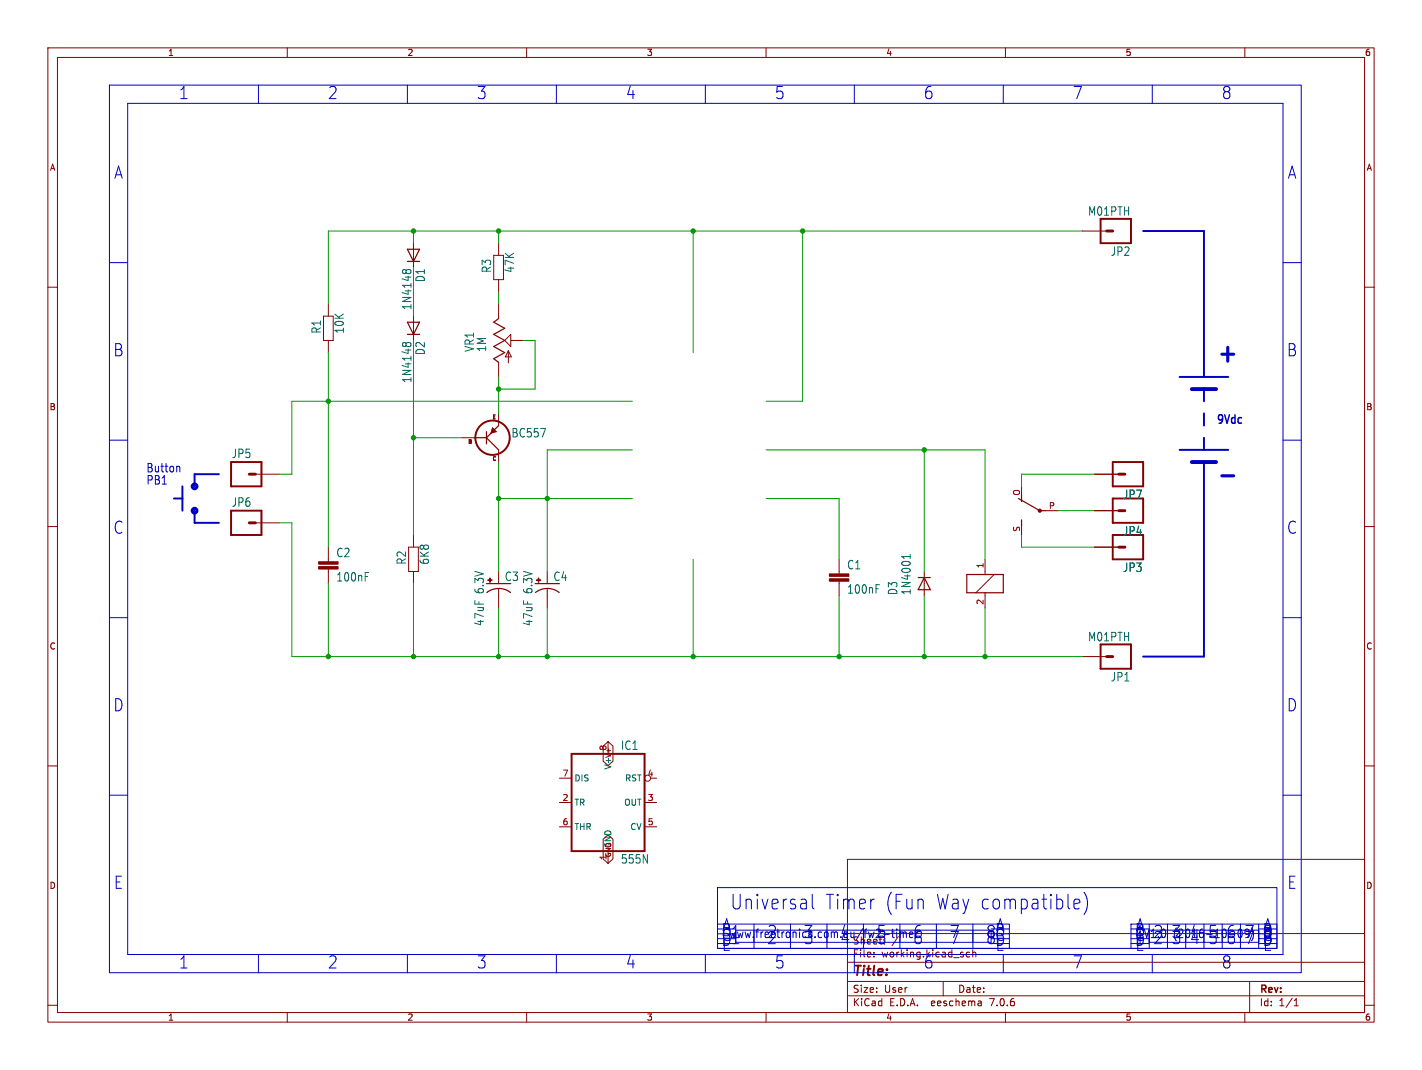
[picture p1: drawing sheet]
<?xml version="1.0" encoding="utf-8"?>
<!DOCTYPE eagle SYSTEM "eagle.dtd">
<eagle version="6.5.0">
<drawing>
<settings>
<setting alwaysvectorfont="yes"/>
<setting verticaltext="up"/>
</settings>
<grid distance="0.1" unitdist="inch" unit="inch" style="lines" multiple="1" display="no" altdistance="0.01" altunitdist="inch" altunit="inch"/>
<schematic xreflabel="%F%N/%S.%C%R" xrefpart="/%S.%C%R">
<libraries>
<library name="freetronics">
<symbols>
<symbol name="FREETRONICS_RESISTOR">
<wire x1="-2.54" y1="1.016" x2="2.54" y2="1.016" width="0.1524" layer="94"/>
<wire x1="-2.54" y1="-1.016" x2="-2.54" y2="1.016" width="0.1524" layer="94"/>
<wire x1="2.54" y1="-1.016" x2="2.54" y2="1.016" width="0.1524" layer="94"/>
<wire x1="-2.54" y1="-1.016" x2="2.54" y2="-1.016" width="0.1524" layer="94"/>
<text x="-3.81" y="1.4986" size="1.778" layer="95">&gt;NAME</text>
<text x="-3.81" y="-3.302" size="1.778" layer="96">&gt;VALUE</text>
<pin name="1" x="-5.08" y="0" visible="off" length="short" direction="pas" swaplevel="1"/>
<pin name="2" x="5.08" y="0" visible="off" length="short" direction="pas" swaplevel="1" rot="R180"/>
</symbol>
</symbols>
<devicesets>
<deviceset name="FREETRONICS_RESISTOR" prefix="R" uservalue="yes">
<gates>
<gate name="G$1" symbol="FREETRONICS_RESISTOR" x="0" y="0"/>
</gates>
<devices>
<device name="0402" package="FREETRONICS_C0402">
<connects>
<connect gate="G$1" pin="1" pad="1"/>
<connect gate="G$1" pin="2" pad="2"/>
</connects>
<technologies>
<technology name=""/>
</technologies>
</device>
<device name="0603" package="FREETRONICS_0603">
<connects>
<connect gate="G$1" pin="1" pad="1"/>
<connect gate="G$1" pin="2" pad="2"/>
</connects>
<technologies>
<technology name=""/>
</technologies>
</device>
<device name="0805" package="FREETRONICS_0805">
<connects>
<connect gate="G$1" pin="1" pad="1"/>
<connect gate="G$1" pin="2" pad="2"/>
</connects>
<technologies>
<technology name=""/>
</technologies>
</device>
<device name="0805-LARGE" package="FREETRONICS_0805-LARGE">
<connects>
<connect gate="G$1" pin="1" pad="1"/>
<connect gate="G$1" pin="2" pad="2"/>
</connects>
<technologies>
<technology name=""/>
</technologies>
</device>
<device name="1206" package="FREETRONICS_1206">
<connects>
<connect gate="G$1" pin="1" pad="1"/>
<connect gate="G$1" pin="2" pad="2"/>
</connects>
<technologies>
<technology name=""/>
</technologies>
</device>
<device name="2010" package="FREETRONICS_R2010">
<connects>
<connect gate="G$1" pin="1" pad="1"/>
<connect gate="G$1" pin="2" pad="2"/>
</connects>
<technologies>
<technology name=""/>
</technologies>
</device>
<device name="PTH1" package="FREETRONICS_AXIAL-0.3">
<connects>
<connect gate="G$1" pin="1" pad="P$1"/>
<connect gate="G$1" pin="2" pad="P$2"/>
</connects>
<technologies>
<technology name=""/>
</technologies>
</device>
<device name="PTH2" package="FREETRONICS_AXIAL-0.4">
<connects>
<connect gate="G$1" pin="1" pad="P$1"/>
<connect gate="G$1" pin="2" pad="P$2"/>
</connects>
<technologies>
<technology name=""/>
</technologies>
</device>
</devices>
</deviceset>
</devicesets>
</library>
<library name="freetronics-master-v1.1">
<symbols>
<symbol name="M01">
<wire x1="3.81" y1="-2.54" x2="-2.54" y2="-2.54" width="0.4064" layer="94"/>
<wire x1="1.27" y1="0" x2="2.54" y2="0" width="0.6096" layer="94"/>
<wire x1="-2.54" y1="2.54" x2="-2.54" y2="-2.54" width="0.4064" layer="94"/>
<wire x1="3.81" y1="-2.54" x2="3.81" y2="2.54" width="0.4064" layer="94"/>
<wire x1="-2.54" y1="2.54" x2="3.81" y2="2.54" width="0.4064" layer="94"/>
<text x="-2.54" y="-5.08" size="1.778" layer="96">&gt;VALUE</text>
<text x="-2.54" y="3.302" size="1.778" layer="95">&gt;NAME</text>
<pin name="1" x="7.62" y="0" visible="off" length="middle" direction="pas" swaplevel="1" rot="R180"/>
</symbol>
<symbol name="BJTPNP">
<text x="5.08" y="2.54" size="1.778" layer="95">&gt;NAME</text>
<text x="5.08" y="0" size="1.778" layer="96">&gt;VALUE</text>
<text x="1.27" y="3.8608" size="0.8128" layer="93">E</text>
<text x="1.27" y="-4.826" size="0.8128" layer="93">C</text>
<text x="-3.81" y="-1.27" size="0.8128" layer="93">B</text>
<pin name="B" x="-5.08" y="0" visible="off" length="short" direction="pas"/>
<pin name="C" x="2.54" y="-5.08" visible="off" length="short" direction="pas" rot="R90"/>
<pin name="E" x="2.54" y="5.08" visible="off" length="short" direction="pas" rot="R270"/>
<circle x="1.27" y="0" radius="3.5921" width="0.4064" layer="94"/>
<wire x1="0" y1="1.27" x2="0" y2="0" width="0.254" layer="94"/>
<wire x1="0" y1="0" x2="0" y2="-1.27" width="0.254" layer="94"/>
<wire x1="-2.54" y1="0" x2="0" y2="0" width="0.254" layer="94"/>
<wire x1="2.54" y1="2.54" x2="1.016" y2="1.016" width="0.254" layer="94"/>
<wire x1="1.016" y1="1.016" x2="0" y2="0" width="0.254" layer="94"/>
<wire x1="0" y1="0" x2="2.54" y2="-2.54" width="0.254" layer="94"/>
<text x="1.27" y="3.8608" size="0.8128" layer="94">E</text>
<text x="-3.81" y="-1.27" size="0.8128" layer="94">B</text>
<text x="1.27" y="-4.826" size="0.8128" layer="94">C</text>
<wire x1="1.016" y1="1.016" x2="1.27" y2="2.032" width="0.254" layer="94"/>
<wire x1="1.27" y1="2.032" x2="2.032" y2="1.27" width="0.254" layer="94"/>
<wire x1="2.032" y1="1.27" x2="1.016" y2="1.016" width="0.254" layer="94"/>
<wire x1="1.016" y1="1.016" x2="1.27" y2="1.778" width="0.254" layer="94"/>
<wire x1="1.27" y1="1.778" x2="1.778" y2="1.27" width="0.254" layer="94"/>
<wire x1="1.778" y1="1.27" x2="1.524" y2="1.27" width="0.254" layer="94"/>
<wire x1="1.524" y1="1.27" x2="1.27" y2="1.524" width="0.254" layer="94"/>
</symbol>
<symbol name="DIODE">
<wire x1="-1.27" y1="-1.27" x2="1.27" y2="0" width="0.254" layer="94"/>
<wire x1="1.27" y1="0" x2="-1.27" y2="1.27" width="0.254" layer="94"/>
<wire x1="1.27" y1="1.27" x2="1.27" y2="0" width="0.254" layer="94"/>
<wire x1="-1.27" y1="1.27" x2="-1.27" y2="-1.27" width="0.254" layer="94"/>
<wire x1="1.27" y1="0" x2="1.27" y2="-1.27" width="0.254" layer="94"/>
<text x="2.54" y="0.4826" size="1.778" layer="95">&gt;NAME</text>
<text x="2.54" y="-2.3114" size="1.778" layer="96">&gt;VALUE</text>
<pin name="A" x="-2.54" y="0" visible="off" length="short" direction="pas"/>
<pin name="C" x="2.54" y="0" visible="off" length="short" direction="pas" rot="R180"/>
</symbol>
</symbols>
<devicesets>
<deviceset name="M01" prefix="JP">
<gates>
<gate name="G$1" symbol="M01" x="0" y="0"/>
</gates>
<devices>
<device name="PTH_LONGPAD" package="1X01_LONGPAD">
<connects>
<connect gate="G$1" pin="1" pad="1"/>
</connects>
<technologies>
<technology name=""/>
</technologies>
</device>
<device name="SMD" package="LUXEON-PAD">
<connects>
<connect gate="G$1" pin="1" pad="P$1"/>
</connects>
<technologies>
<technology name=""/>
</technologies>
</device>
<device name="-SMTSO-256-ET" package="SMTSO-256-ET">
<connects>
<connect gate="G$1" pin="1" pad="P$1"/>
</connects>
<technologies>
<technology name=""/>
</technologies>
</device>
<device name="SMTRA-256-8-6" package="SMTRA-256-8-6">
<connects>
<connect gate="G$1" pin="1" pad="P$1"/>
</connects>
<technologies>
<technology name=""/>
</technologies>
</device>
<device name="SMDNS" package="1X01NS">
<connects>
<connect gate="G$1" pin="1" pad="1"/>
</connects>
<technologies>
<technology name=""/>
</technologies>
</device>
<device name="PTH" package="1X01">
<connects>
<connect gate="G$1" pin="1" pad="1"/>
</connects>
<technologies>
<technology name=""/>
</technologies>
</device>
</devices>
</deviceset>
<deviceset name="BC557">
<gates>
<gate name="G$1" symbol="BJTPNP" x="0" y="0"/>
</gates>
<devices>
<device name="" package="TO-92">
<connects>
<connect gate="G$1" pin="B" pad="2"/>
<connect gate="G$1" pin="C" pad="1"/>
<connect gate="G$1" pin="E" pad="3"/>
</connects>
<technologies>
<technology name=""/>
</technologies>
</device>
</devices>
</deviceset>
<deviceset name="DIODE" prefix="D" uservalue="yes">
<gates>
<gate name="G$1" symbol="DIODE" x="0" y="0"/>
</gates>
<devices>
<device name="SMA" package="SMA-DIODE">
<connects>
<connect gate="G$1" pin="A" pad="A"/>
<connect gate="G$1" pin="C" pad="C"/>
</connects>
<technologies>
<technology name=""/>
</technologies>
</device>
<device name="PTH" package="DIODE-1N4001">
<connects>
<connect gate="G$1" pin="A" pad="A"/>
<connect gate="G$1" pin="C" pad="C"/>
</connects>
<technologies>
<technology name=""/>
</technologies>
</device>
<device name="SOD" package="SOD-323">
<connects>
<connect gate="G$1" pin="A" pad="2"/>
<connect gate="G$1" pin="C" pad="1"/>
</connects>
<technologies>
<technology name=""/>
</technologies>
</device>
<device name="SOT23" package="SOT23-3">
<connects>
<connect gate="G$1" pin="A" pad="1"/>
<connect gate="G$1" pin="C" pad="3"/>
</connects>
<technologies>
<technology name=""/>
</technologies>
</device>
<device name="1N4148" package="DIODE-1N4148">
<connects>
<connect gate="G$1" pin="A" pad="A"/>
<connect gate="G$1" pin="C" pad="C"/>
</connects>
<technologies>
<technology name=""/>
</technologies>
</device>
<device name="SMB" package="SMB-DIODE">
<connects>
<connect gate="G$1" pin="A" pad="A"/>
<connect gate="G$1" pin="C" pad="C"/>
</connects>
<technologies>
<technology name=""/>
</technologies>
</device>
<device name="1N914" package="DIODE-1N914">
<connects>
<connect gate="G$1" pin="A" pad="A"/>
<connect gate="G$1" pin="C" pad="C"/>
</connects>
<technologies>
<technology name=""/>
</technologies>
</device>
</devices>
</deviceset>
</devicesets>
</library>
<library name="freetronics-2">
<symbols>
<symbol name="DIODE">
<wire x1="-1.27" y1="-1.27" x2="1.27" y2="0" width="0.254" layer="94"/>
<wire x1="1.27" y1="0" x2="-1.27" y2="1.27" width="0.254" layer="94"/>
<wire x1="1.27" y1="1.27" x2="1.27" y2="0" width="0.254" layer="94"/>
<wire x1="-1.27" y1="1.27" x2="-1.27" y2="-1.27" width="0.254" layer="94"/>
<wire x1="1.27" y1="0" x2="1.27" y2="-1.27" width="0.254" layer="94"/>
<text x="2.54" y="0.4826" size="1.778" layer="95">&gt;NAME</text>
<text x="2.54" y="-2.3114" size="1.778" layer="96">&gt;VALUE</text>
<pin name="A" x="-2.54" y="0" visible="off" length="short" direction="pas"/>
<pin name="C" x="2.54" y="0" visible="off" length="short" direction="pas" rot="R180"/>
</symbol>
<symbol name="CAP">
<wire x1="0" y1="2.54" x2="0" y2="2.032" width="0.1524" layer="94"/>
<wire x1="0" y1="0" x2="0" y2="0.508" width="0.1524" layer="94"/>
<text x="1.524" y="2.921" size="1.778" layer="95">&gt;NAME</text>
<text x="1.524" y="-2.159" size="1.778" layer="96">&gt;VALUE</text>
<rectangle x1="-2.032" y1="0.508" x2="2.032" y2="1.016" layer="94"/>
<rectangle x1="-2.032" y1="1.524" x2="2.032" y2="2.032" layer="94"/>
<pin name="1" x="0" y="5.08" visible="off" length="short" direction="pas" swaplevel="1" rot="R270"/>
<pin name="2" x="0" y="-2.54" visible="off" length="short" direction="pas" swaplevel="1" rot="R90"/>
</symbol>
</symbols>
<devicesets>
<deviceset name="DIODE" prefix="D" uservalue="yes">
<gates>
<gate name="G$1" symbol="DIODE" x="0" y="0"/>
</gates>
<devices>
<device name="SMA" package="SMA-DIODE">
<connects>
<connect gate="G$1" pin="A" pad="A"/>
<connect gate="G$1" pin="C" pad="C"/>
</connects>
<technologies>
<technology name=""/>
</technologies>
</device>
<device name="PTH" package="DIODE-1N4001">
<connects>
<connect gate="G$1" pin="A" pad="A"/>
<connect gate="G$1" pin="C" pad="C"/>
</connects>
<technologies>
<technology name=""/>
</technologies>
</device>
<device name="SOD" package="SOD-323">
<connects>
<connect gate="G$1" pin="A" pad="2"/>
<connect gate="G$1" pin="C" pad="1"/>
</connects>
<technologies>
<technology name=""/>
</technologies>
</device>
<device name="SOT23" package="SOT23-3">
<connects>
<connect gate="G$1" pin="A" pad="1"/>
<connect gate="G$1" pin="C" pad="3"/>
</connects>
<technologies>
<technology name=""/>
</technologies>
</device>
<device name="1N4148" package="DIODE-1N4148">
<connects>
<connect gate="G$1" pin="A" pad="A"/>
<connect gate="G$1" pin="C" pad="C"/>
</connects>
<technologies>
<technology name=""/>
</technologies>
</device>
<device name="SMB" package="SMB-DIODE">
<connects>
<connect gate="G$1" pin="A" pad="A"/>
<connect gate="G$1" pin="C" pad="C"/>
</connects>
<technologies>
<technology name=""/>
</technologies>
</device>
</devices>
</deviceset>
<deviceset name="CAP" prefix="C" uservalue="yes">
<gates>
<gate name="G$1" symbol="CAP" x="0" y="0"/>
</gates>
<devices>
<device name="0603" package="0603">
<connects>
<connect gate="G$1" pin="1" pad="1"/>
<connect gate="G$1" pin="2" pad="2"/>
</connects>
<technologies>
<technology name=""/>
</technologies>
</device>
<device name="PTH" package="CAP-PTH-SMALL">
<connects>
<connect gate="G$1" pin="1" pad="1"/>
<connect gate="G$1" pin="2" pad="2"/>
</connects>
<technologies>
<technology name=""/>
</technologies>
</device>
<device name="PTH2" package="CAP-PTH-SMALL2">
<connects>
<connect gate="G$1" pin="1" pad="1"/>
<connect gate="G$1" pin="2" pad="2"/>
</connects>
<technologies>
<technology name=""/>
</technologies>
</device>
<device name="0402" package="C0402">
<connects>
<connect gate="G$1" pin="1" pad="1"/>
<connect gate="G$1" pin="2" pad="2"/>
</connects>
<technologies>
<technology name=""/>
</technologies>
</device>
<device name="0805" package="0805">
<connects>
<connect gate="G$1" pin="1" pad="1"/>
<connect gate="G$1" pin="2" pad="2"/>
</connects>
<technologies>
<technology name=""/>
</technologies>
</device>
<device name="PTH3" package="CAP-PTH-LARGE">
<connects>
<connect gate="G$1" pin="1" pad="1"/>
<connect gate="G$1" pin="2" pad="2"/>
</connects>
<technologies>
<technology name=""/>
</technologies>
</device>
<device name="SMD" package="GRM43D">
<connects>
<connect gate="G$1" pin="1" pad="A"/>
<connect gate="G$1" pin="2" pad="C"/>
</connects>
<technologies>
<technology name=""/>
</technologies>
</device>
<device name="0805-LARGE" package="0805-LARGE">
<connects>
<connect gate="G$1" pin="1" pad="1"/>
<connect gate="G$1" pin="2" pad="2"/>
</connects>
<technologies>
<technology name=""/>
</technologies>
</device>
</devices>
</deviceset>
</devicesets>
</library>
<library name="freetronics-jon.1">
<symbols>
<symbol name="CAP_POL">
<wire x1="-2.54" y1="0" x2="2.54" y2="0" width="0.254" layer="94"/>
<wire x1="0" y1="-1.016" x2="0" y2="-2.54" width="0.1524" layer="94"/>
<wire x1="0" y1="-1" x2="2.4892" y2="-1.8542" width="0.254" layer="94" curve="-37.878202" cap="flat"/>
<wire x1="-2.4669" y1="-1.8504" x2="0" y2="-1.0161" width="0.254" layer="94" curve="-37.376341" cap="flat"/>
<text x="1.016" y="0.635" size="1.778" layer="95">&gt;NAME</text>
<text x="1.016" y="-4.191" size="1.778" layer="96">&gt;VALUE</text>
<rectangle x1="-2.253" y1="0.668" x2="-1.364" y2="0.795" layer="94"/>
<rectangle x1="-1.872" y1="0.287" x2="-1.745" y2="1.176" layer="94"/>
<pin name="+" x="0" y="2.54" visible="off" length="short" direction="pas" swaplevel="1" rot="R270"/>
<pin name="-" x="0" y="-5.08" visible="off" length="short" direction="pas" swaplevel="1" rot="R90"/>
</symbol>
</symbols>
<devicesets>
<deviceset name="CAP_POL" prefix="C" uservalue="yes">
<gates>
<gate name="G$1" symbol="CAP_POL" x="0" y="0"/>
</gates>
<devices>
<device name="1206" package="EIA3216">
<connects>
<connect gate="G$1" pin="+" pad="A"/>
<connect gate="G$1" pin="-" pad="C"/>
</connects>
<technologies>
<technology name=""/>
</technologies>
</device>
<device name="3528" package="EIA3528">
<connects>
<connect gate="G$1" pin="+" pad="A"/>
<connect gate="G$1" pin="-" pad="C"/>
</connects>
<technologies>
<technology name=""/>
</technologies>
</device>
<device name="PTH1" package="CPOL-RADIAL-100UF-25V">
<connects>
<connect gate="G$1" pin="+" pad="1"/>
<connect gate="G$1" pin="-" pad="2"/>
</connects>
<technologies>
<technology name=""/>
</technologies>
</device>
<device name="PTH2" package="CPOL-RADIAL-10UF-25V">
<connects>
<connect gate="G$1" pin="+" pad="1"/>
<connect gate="G$1" pin="-" pad="2"/>
</connects>
<technologies>
<technology name=""/>
</technologies>
</device>
<device name="7343" package="EIA7343">
<connects>
<connect gate="G$1" pin="+" pad="A"/>
<connect gate="G$1" pin="-" pad="C"/>
</connects>
<technologies>
<technology name=""/>
</technologies>
</device>
<device name="G" package="PANASONIC_G">
<connects>
<connect gate="G$1" pin="+" pad="+"/>
<connect gate="G$1" pin="-" pad="-"/>
</connects>
<technologies>
<technology name=""/>
</technologies>
</device>
<device name="E" package="PANASONIC_E">
<connects>
<connect gate="G$1" pin="+" pad="+"/>
<connect gate="G$1" pin="-" pad="-"/>
</connects>
<technologies>
<technology name=""/>
</technologies>
</device>
<device name="C" package="PANASONIC_C">
<connects>
<connect gate="G$1" pin="+" pad="+"/>
<connect gate="G$1" pin="-" pad="-"/>
</connects>
<technologies>
<technology name=""/>
</technologies>
</device>
</devices>
</deviceset>
</devicesets>
</library>
<library name="freetronics-jon">
<symbols>
<symbol name="555">
<wire x1="-7.62" y1="-10.16" x2="7.62" y2="-10.16" width="0.4064" layer="94"/>
<wire x1="7.62" y1="-10.16" x2="7.62" y2="10.16" width="0.4064" layer="94"/>
<wire x1="7.62" y1="10.16" x2="-7.62" y2="10.16" width="0.4064" layer="94"/>
<wire x1="-7.62" y1="10.16" x2="-7.62" y2="-10.16" width="0.4064" layer="94"/>
<text x="2.54" y="10.922" size="1.778" layer="95">&gt;NAME</text>
<text x="2.54" y="-12.827" size="1.778" layer="96">&gt;VALUE</text>
<pin name="TR" x="-10.16" y="0" length="short" direction="in"/>
<pin name="OUT" x="10.16" y="0" length="short" direction="out" rot="R180"/>
<pin name="RST" x="10.16" y="5.08" length="short" direction="in" function="dot" rot="R180"/>
<pin name="CV" x="10.16" y="-5.08" length="short" direction="in" rot="R180"/>
<pin name="THR" x="-10.16" y="-5.08" length="short" direction="in"/>
<pin name="DIS" x="-10.16" y="5.08" length="short" direction="in"/>
<pin name="V+" x="0" y="12.7" length="short" direction="pwr" rot="R270"/>
<pin name="GND" x="0" y="-12.7" length="short" direction="pwr" rot="R90"/>
</symbol>
</symbols>
<devicesets>
<deviceset name="*555" prefix="IC">
<gates>
<gate name="A" symbol="555" x="0" y="2.54"/>
</gates>
<devices>
<device name="N" package="DIL08">
<connects>
<connect gate="A" pin="CV" pad="5"/>
<connect gate="A" pin="DIS" pad="7"/>
<connect gate="A" pin="GND" pad="1"/>
<connect gate="A" pin="OUT" pad="3"/>
<connect gate="A" pin="RST" pad="4"/>
<connect gate="A" pin="THR" pad="6"/>
<connect gate="A" pin="TR" pad="2"/>
<connect gate="A" pin="V+" pad="8"/>
</connects>
<technologies>
<technology name="LM"/>
<technology name="NE"/>
<technology name="SE"/>
<technology name="UA"/>
</technologies>
</device>
<device name="D" package="SO08">
<connects>
<connect gate="A" pin="CV" pad="5"/>
<connect gate="A" pin="DIS" pad="7"/>
<connect gate="A" pin="GND" pad="1"/>
<connect gate="A" pin="OUT" pad="3"/>
<connect gate="A" pin="RST" pad="4"/>
<connect gate="A" pin="THR" pad="6"/>
<connect gate="A" pin="TR" pad="2"/>
<connect gate="A" pin="V+" pad="8"/>
</connects>
<technologies>
<technology name="LM"/>
<technology name="NE"/>
<technology name="SE"/>
<technology name="UA"/>
</technologies>
</device>
</devices>
</deviceset>
</devicesets>
</library>
<library name="relay">
<symbols>
<symbol name="K">
<wire x1="-3.81" y1="-1.905" x2="-1.905" y2="-1.905" width="0.254" layer="94"/>
<wire x1="3.81" y1="-1.905" x2="3.81" y2="1.905" width="0.254" layer="94"/>
<wire x1="3.81" y1="1.905" x2="1.905" y2="1.905" width="0.254" layer="94"/>
<wire x1="-3.81" y1="1.905" x2="-3.81" y2="-1.905" width="0.254" layer="94"/>
<wire x1="0" y1="-2.54" x2="0" y2="-1.905" width="0.1524" layer="94"/>
<wire x1="0" y1="-1.905" x2="3.81" y2="-1.905" width="0.254" layer="94"/>
<wire x1="0" y1="2.54" x2="0" y2="1.905" width="0.1524" layer="94"/>
<wire x1="0" y1="1.905" x2="-3.81" y2="1.905" width="0.254" layer="94"/>
<wire x1="-1.905" y1="-1.905" x2="1.905" y2="1.905" width="0.1524" layer="94"/>
<wire x1="-1.905" y1="-1.905" x2="0" y2="-1.905" width="0.254" layer="94"/>
<wire x1="1.905" y1="1.905" x2="0" y2="1.905" width="0.254" layer="94"/>
<text x="1.27" y="2.921" size="1.778" layer="96">&gt;VALUE</text>
<text x="1.27" y="5.08" size="1.778" layer="95">&gt;PART</text>
<pin name="2" x="0" y="-5.08" visible="pad" length="short" direction="pas" rot="R90"/>
<pin name="1" x="0" y="5.08" visible="pad" length="short" direction="pas" rot="R270"/>
</symbol>
<symbol name="U">
<wire x1="3.175" y1="5.08" x2="1.905" y2="5.08" width="0.254" layer="94"/>
<wire x1="-3.175" y1="5.08" x2="-1.905" y2="5.08" width="0.254" layer="94"/>
<wire x1="0" y1="1.27" x2="2.54" y2="5.715" width="0.254" layer="94"/>
<wire x1="0" y1="1.27" x2="0" y2="0" width="0.254" layer="94"/>
<circle x="0" y="1.27" radius="0.127" width="0.4064" layer="94"/>
<text x="2.54" y="0" size="1.778" layer="95">&gt;PART</text>
<pin name="O" x="5.08" y="5.08" visible="pad" length="short" direction="pas" rot="R180"/>
<pin name="S" x="-5.08" y="5.08" visible="pad" length="short" direction="pas"/>
<pin name="P" x="0" y="-2.54" visible="pad" length="short" direction="pas" rot="R90"/>
</symbol>
</symbols>
<devicesets>
<deviceset name="G5LE" prefix="K">
<gates>
<gate name="1" symbol="K" x="-7.62" y="0" addlevel="must"/>
<gate name="2" symbol="U" x="15.24" y="0" addlevel="always"/>
</gates>
<devices>
<device name="" package="G5LE">
<connects>
<connect gate="1" pin="1" pad="1"/>
<connect gate="1" pin="2" pad="2"/>
<connect gate="2" pin="O" pad="O"/>
<connect gate="2" pin="P" pad="P"/>
<connect gate="2" pin="S" pad="S"/>
</connects>
<technologies>
<technology name="">
<attribute name="MF" value="" constant="no"/>
<attribute name="MPN" value="" constant="no"/>
<attribute name="OC_FARNELL" value="unknown" constant="no"/>
<attribute name="OC_NEWARK" value="unknown" constant="no"/>
</technology>
</technologies>
</device>
</devices>
</deviceset>
</devicesets>
</library>
<library name="adafruit">
<symbols>
<symbol name="TRIM">
<wire x1="0" y1="-5.08" x2="0" y2="-4.572" width="0.1524" layer="94"/>
<wire x1="0" y1="-4.572" x2="-1.016" y2="-3.81" width="0.254" layer="94"/>
<wire x1="-1.016" y1="-3.81" x2="1.27" y2="-2.54" width="0.254" layer="94"/>
<wire x1="1.27" y1="-2.54" x2="-1.016" y2="-1.27" width="0.254" layer="94"/>
<wire x1="-1.016" y1="-1.27" x2="1.27" y2="0" width="0.254" layer="94"/>
<wire x1="1.27" y1="0" x2="-1.016" y2="1.27" width="0.254" layer="94"/>
<wire x1="-1.016" y1="1.27" x2="1.27" y2="2.54" width="0.254" layer="94"/>
<wire x1="1.27" y1="2.54" x2="-1.016" y2="3.81" width="0.254" layer="94"/>
<wire x1="-1.016" y1="3.81" x2="0" y2="4.572" width="0.254" layer="94"/>
<wire x1="0" y1="4.572" x2="0" y2="5.08" width="0.1524" layer="94"/>
<wire x1="1.27" y1="0" x2="2.54" y2="1.27" width="0.2032" layer="94"/>
<wire x1="2.54" y1="-1.27" x2="1.27" y2="0" width="0.2032" layer="94"/>
<wire x1="2.54" y1="1.27" x2="2.54" y2="-1.27" width="0.2032" layer="94"/>
<wire x1="2.032" y1="-4.699" x2="2.032" y2="-2.159" width="0.1524" layer="94"/>
<wire x1="2.032" y1="-2.159" x2="2.667" y2="-3.429" width="0.1524" layer="94"/>
<wire x1="2.667" y1="-3.429" x2="1.397" y2="-3.429" width="0.1524" layer="94"/>
<wire x1="1.397" y1="-3.429" x2="2.032" y2="-2.159" width="0.1524" layer="94"/>
<text x="-5.08" y="-2.54" size="1.778" layer="95" rot="R90">&gt;NAME</text>
<text x="-2.54" y="-2.54" size="1.778" layer="96" rot="R90">&gt;VALUE</text>
<pin name="A" x="0" y="-7.62" visible="off" length="short" direction="pas" rot="R90"/>
<pin name="E" x="0" y="7.62" visible="off" length="short" direction="pas" rot="R270"/>
<pin name="S" x="5.08" y="0" visible="off" length="short" direction="pas" rot="R180"/>
</symbol>
</symbols>
<devicesets>
<deviceset name="TRIM" prefix="TM" uservalue="yes">
<gates>
<gate name="G$1" symbol="TRIM" x="-7.62" y="2.54"/>
</gates>
<devices>
<device name="" package="6MM">
<connects>
<connect gate="G$1" pin="A" pad="A"/>
<connect gate="G$1" pin="E" pad="E"/>
<connect gate="G$1" pin="S" pad="S"/>
</connects>
<technologies>
<technology name=""/>
</technologies>
</device>
<device name="SLIDE45" package="SLIDEPOT-45">
<connects>
<connect gate="G$1" pin="A" pad="A"/>
<connect gate="G$1" pin="E" pad="C"/>
<connect gate="G$1" pin="S" pad="B"/>
</connects>
<technologies>
<technology name=""/>
</technologies>
</device>
<device name="3386" package="TRIM-3386">
<technologies>
<technology name=""/>
</technologies>
</device>
</devices>
</deviceset>
</devicesets>
</library>
</libraries>
<attributes>
</attributes>
<variantdefs>
</variantdefs>
<classes>
<class number="0" name="default" width="0" drill="0">
</class>
</classes>
<parts>
<part name="JP2" library="freetronics-master-v1.1" deviceset="M01" device="PTH" value="PWR+"/>
<part name="JP1" library="freetronics-master-v1.1" deviceset="M01" device="PTH" value="PWR-"/>
<part name="R1" library="freetronics" deviceset="FREETRONICS_RESISTOR" device="PTH2" value="10K"/>
<part name="R2" library="freetronics" deviceset="FREETRONICS_RESISTOR" device="PTH2" value="6K8"/>
<part name="R3" library="freetronics" deviceset="FREETRONICS_RESISTOR" device="PTH2" value="47K"/>
<part name="JP5" library="freetronics-master-v1.1" deviceset="M01" device="PTH" value="PWR-"/>
<part name="JP6" library="freetronics-master-v1.1" deviceset="M01" device="PTH" value="PWR-"/>
<part name="JP4" library="freetronics-master-v1.1" deviceset="M01" device="PTH" value="SPKR-"/>
<part name="JP3" library="freetronics-master-v1.1" deviceset="M01" device="PTH" value="SPKR+"/>
<part name="D3" library="freetronics-2" deviceset="DIODE" device="PTH" value="1N4001"/>
<part name="C1" library="freetronics-2" deviceset="CAP" device="PTH" value="100nF"/>
<part name="C3" library="freetronics-jon.1" deviceset="CAP_POL" device="PTH2" value="47uF 6.3V"/>
<part name="IC1" library="freetronics-jon" deviceset="*555" device="N" technology="LM"/>
<part name="RLY1" library="relay" deviceset="G5LE" device=""/>
<part name="Q1" library="freetronics-master-v1.1" deviceset="BC557" device=""/>
<part name="C4" library="freetronics-jon.1" deviceset="CAP_POL" device="PTH2" value="47uF 6.3V"/>
<part name="JP7" library="freetronics-master-v1.1" deviceset="M01" device="PTH" value="SPKR-"/>
<part name="C2" library="freetronics-2" deviceset="CAP" device="PTH" value="100nF"/>
<part name="VR1" library="adafruit" deviceset="TRIM" device="" value="1M"/>
<part name="D2" library="freetronics-master-v1.1" deviceset="DIODE" device="1N914" value="1N4148"/>
<part name="D1" library="freetronics-master-v1.1" deviceset="DIODE" device="1N914" value="1N4148"/>
</parts>
<sheets>
<sheet>
<plain>
<text x="129.54" y="12.7" size="3.048" layer="94">Universal Timer (Fun Way compatible)</text>
<text x="215.9" y="6.858" size="1.778" layer="94">V1.0 (2016-10-09)</text>
<text x="129.286" y="6.858" size="1.778" layer="94">www.freetronics.com.au/fw2-timer</text>
<frame x1="0" y1="0" x2="248.92" y2="185.42" columns="8" rows="5" layer="94"/>
<frame x1="127" y1="5.08" x2="243.84" y2="17.78" columns="0" rows="0" layer="94" border-left="no" border-top="no" border-right="no" border-bottom="no"/>
<frame x1="127" y1="5.08" x2="187.96" y2="10.16" columns="8" rows="5" layer="94"/>
<frame x1="213.36" y1="5.08" x2="243.84" y2="10.16" columns="8" rows="5" layer="94"/>
<wire x1="223.52" y1="124.46" x2="228.6" y2="124.46" width="0.4064" layer="97"/>
<wire x1="228.6" y1="124.46" x2="233.68" y2="124.46" width="0.4064" layer="97"/>
<wire x1="226.06" y1="121.92" x2="228.6" y2="121.92" width="0.8128" layer="97"/>
<wire x1="228.6" y1="121.92" x2="231.14" y2="121.92" width="0.8128" layer="97"/>
<wire x1="223.52" y1="109.22" x2="233.68" y2="109.22" width="0.4064" layer="97"/>
<wire x1="226.06" y1="106.68" x2="228.6" y2="106.68" width="0.8128" layer="97"/>
<wire x1="228.6" y1="106.68" x2="231.14" y2="106.68" width="0.8128" layer="97"/>
<wire x1="228.6" y1="116.84" x2="228.6" y2="114.3" width="0.4064" layer="97"/>
<wire x1="228.6" y1="111.76" x2="228.6" y2="109.22" width="0.4064" layer="97"/>
<wire x1="228.6" y1="124.46" x2="228.6" y2="154.94" width="0.4064" layer="97"/>
<wire x1="228.6" y1="106.68" x2="228.6" y2="66.04" width="0.4064" layer="97"/>
<wire x1="228.6" y1="119.38" x2="228.6" y2="121.92" width="0.4064" layer="97"/>
<text x="231.14" y="114.3" size="1.778" layer="97" ratio="15">9Vdc</text>
<text x="231.14" y="127" size="3.81" layer="97" ratio="15">+</text>
<text x="231.14" y="101.6" size="3.81" layer="97" ratio="15">-</text>
<wire x1="228.6" y1="154.94" x2="215.9" y2="154.94" width="0.4064" layer="97"/>
<wire x1="228.6" y1="66.04" x2="215.9" y2="66.04" width="0.4064" layer="97"/>
<wire x1="22.86" y1="104.14" x2="17.78" y2="104.14" width="0.4064" layer="97"/>
<wire x1="17.78" y1="104.14" x2="17.78" y2="101.6" width="0.4064" layer="97"/>
<wire x1="22.86" y1="93.98" x2="17.78" y2="93.98" width="0.4064" layer="97"/>
<wire x1="17.78" y1="93.98" x2="17.78" y2="96.52" width="0.4064" layer="97"/>
<wire x1="15.24" y1="101.6" x2="15.24" y2="99.06" width="0.4064" layer="97"/>
<wire x1="15.24" y1="99.06" x2="15.24" y2="96.52" width="0.4064" layer="97"/>
<wire x1="15.24" y1="99.06" x2="13.462" y2="99.06" width="0.4064" layer="97"/>
<circle x="17.78" y="101.6" radius="0.508" width="0.6096" layer="97"/>
<circle x="17.78" y="96.52" radius="0.508" width="0.6096" layer="97"/>
<text x="7.62" y="104.14" size="1.778" layer="97">Button</text>
<text x="7.62" y="101.6" size="1.778" layer="97">PB1</text>
</plain>
<instances>
<instance part="JP2" gate="G$1" x="210.82" y="154.94" rot="R180"/>
<instance part="JP1" gate="G$1" x="210.82" y="66.04" rot="R180"/>
<instance part="R1" gate="G$1" x="45.72" y="134.62" smashed="yes" rot="R90">
<attribute name="NAME" x="44.2214" y="133.35" size="1.778" layer="95" rot="R90"/>
<attribute name="VALUE" x="49.022" y="133.35" size="1.778" layer="96" rot="R90"/>
</instance>
<instance part="R2" gate="G$1" x="63.5" y="86.36" smashed="yes" rot="R90">
<attribute name="NAME" x="62.0014" y="85.09" size="1.778" layer="95" rot="R90"/>
<attribute name="VALUE" x="66.802" y="85.09" size="1.778" layer="96" rot="R90"/>
</instance>
<instance part="R3" gate="G$1" x="81.28" y="147.32" smashed="yes" rot="R90">
<attribute name="NAME" x="79.7814" y="146.05" size="1.778" layer="95" rot="R90"/>
<attribute name="VALUE" x="84.582" y="146.05" size="1.778" layer="96" rot="R90"/>
</instance>
<instance part="JP5" gate="G$1" x="27.94" y="104.14" smashed="yes">
<attribute name="NAME" x="25.4" y="107.442" size="1.778" layer="95"/>
</instance>
<instance part="JP6" gate="G$1" x="27.94" y="93.98" smashed="yes">
<attribute name="NAME" x="25.4" y="97.282" size="1.778" layer="95"/>
</instance>
<instance part="JP4" gate="G$1" x="213.36" y="96.52" smashed="yes" rot="R180">
<attribute name="NAME" x="215.9" y="93.218" size="1.778" layer="95" rot="R180"/>
</instance>
<instance part="JP3" gate="G$1" x="213.36" y="88.9" smashed="yes" rot="R180">
<attribute name="NAME" x="215.9" y="85.598" size="1.778" layer="95" rot="R180"/>
</instance>
<instance part="D3" gate="G$1" x="170.18" y="81.28" smashed="yes" rot="R90">
<attribute name="NAME" x="164.6174" y="78.74" size="1.778" layer="95" rot="R90"/>
<attribute name="VALUE" x="167.4114" y="78.74" size="1.778" layer="96" rot="R90"/>
</instance>
<instance part="C1" gate="G$1" x="152.4" y="81.28"/>
<instance part="C3" gate="G$1" x="81.28" y="81.28" smashed="yes">
<attribute name="NAME" x="82.423" y="81.7626" size="1.778" layer="95"/>
<attribute name="VALUE" x="78.2574" y="72.263" size="1.778" layer="96" rot="R90"/>
</instance>
<instance part="IC1" gate="A" x="104.14" y="35.56"/>
<instance part="RLY1" gate="1" x="182.88" y="81.28"/>
<instance part="RLY1" gate="2" x="195.58" y="96.52" rot="R90"/>
<instance part="Q1" gate="G$1" x="78.74" y="111.76"/>
<instance part="C4" gate="G$1" x="91.44" y="81.28" smashed="yes">
<attribute name="NAME" x="92.583" y="81.7626" size="1.778" layer="95"/>
<attribute name="VALUE" x="88.4174" y="72.263" size="1.778" layer="96" rot="R90"/>
</instance>
<instance part="JP7" gate="G$1" x="213.36" y="104.14" smashed="yes" rot="R180">
<attribute name="NAME" x="215.9" y="100.838" size="1.778" layer="95" rot="R180"/>
</instance>
<instance part="C2" gate="G$1" x="45.72" y="83.82"/>
<instance part="VR1" gate="G$1" x="81.28" y="132.08"/>
<instance part="D2" gate="G$1" x="63.5" y="134.62" rot="R270"/>
<instance part="D1" gate="G$1" x="63.5" y="149.86" rot="R270"/>
</instances>
<busses>
</busses>
<nets>
<net name="N$1" class="0">
<segment>
<pinref part="Q1" gate="G$1" pin="C"/>
<pinref part="C3" gate="G$1" pin="+"/>
<wire x1="81.28" y1="106.68" x2="81.28" y2="99.06" width="0.1524" layer="91"/>
<pinref part="C4" gate="G$1" pin="+"/>
<wire x1="81.28" y1="99.06" x2="81.28" y2="83.82" width="0.1524" layer="91"/>
<wire x1="81.28" y1="99.06" x2="91.44" y2="99.06" width="0.1524" layer="91"/>
<wire x1="91.44" y1="99.06" x2="91.44" y2="83.82" width="0.1524" layer="91"/>
<junction x="81.28" y="99.06"/>
<wire x1="91.44" y1="99.06" x2="109.22" y2="99.06" width="0.1524" layer="91"/>
<wire x1="91.44" y1="99.06" x2="91.44" y2="109.22" width="0.1524" layer="91"/>
<wire x1="91.44" y1="109.22" x2="109.22" y2="109.22" width="0.1524" layer="91"/>
<junction x="91.44" y="99.06"/>
</segment>
</net>
<net name="N$2" class="0">
<segment>
<pinref part="JP1" gate="G$1" pin="1"/>
<wire x1="203.2" y1="66.04" x2="182.88" y2="66.04" width="0.1524" layer="91"/>
<pinref part="C4" gate="G$1" pin="-"/>
<wire x1="182.88" y1="66.04" x2="170.18" y2="66.04" width="0.1524" layer="91"/>
<wire x1="170.18" y1="66.04" x2="152.4" y2="66.04" width="0.1524" layer="91"/>
<wire x1="152.4" y1="66.04" x2="121.92" y2="66.04" width="0.1524" layer="91"/>
<wire x1="121.92" y1="66.04" x2="91.44" y2="66.04" width="0.1524" layer="91"/>
<wire x1="91.44" y1="66.04" x2="81.28" y2="66.04" width="0.1524" layer="91"/>
<wire x1="81.28" y1="66.04" x2="63.5" y2="66.04" width="0.1524" layer="91"/>
<wire x1="63.5" y1="66.04" x2="45.72" y2="66.04" width="0.1524" layer="91"/>
<wire x1="45.72" y1="66.04" x2="38.1" y2="66.04" width="0.1524" layer="91"/>
<wire x1="91.44" y1="76.2" x2="91.44" y2="66.04" width="0.1524" layer="91"/>
<pinref part="C3" gate="G$1" pin="-"/>
<wire x1="81.28" y1="76.2" x2="81.28" y2="66.04" width="0.1524" layer="91"/>
<pinref part="C1" gate="G$1" pin="2"/>
<wire x1="152.4" y1="78.74" x2="152.4" y2="66.04" width="0.1524" layer="91"/>
<pinref part="D3" gate="G$1" pin="A"/>
<wire x1="170.18" y1="78.74" x2="170.18" y2="66.04" width="0.1524" layer="91"/>
<pinref part="RLY1" gate="1" pin="2"/>
<wire x1="182.88" y1="76.2" x2="182.88" y2="66.04" width="0.1524" layer="91"/>
<wire x1="38.1" y1="66.04" x2="38.1" y2="93.98" width="0.1524" layer="91"/>
<pinref part="JP6" gate="G$1" pin="1"/>
<wire x1="38.1" y1="93.98" x2="35.56" y2="93.98" width="0.1524" layer="91"/>
<pinref part="R2" gate="G$1" pin="1"/>
<wire x1="63.5" y1="81.28" x2="63.5" y2="66.04" width="0.1524" layer="91"/>
<junction x="63.5" y="66.04"/>
<junction x="81.28" y="66.04"/>
<junction x="91.44" y="66.04"/>
<junction x="152.4" y="66.04"/>
<junction x="170.18" y="66.04"/>
<junction x="182.88" y="66.04"/>
<pinref part="C2" gate="G$1" pin="2"/>
<wire x1="45.72" y1="81.28" x2="45.72" y2="66.04" width="0.1524" layer="91"/>
<junction x="45.72" y="66.04"/>
<wire x1="121.92" y1="66.04" x2="121.92" y2="86.36" width="0.1524" layer="91"/>
<junction x="121.92" y="66.04"/>
</segment>
</net>
<net name="N$3" class="0">
<segment>
<pinref part="RLY1" gate="1" pin="1"/>
<wire x1="182.88" y1="86.36" x2="182.88" y2="109.22" width="0.1524" layer="91"/>
<wire x1="182.88" y1="109.22" x2="170.18" y2="109.22" width="0.1524" layer="91"/>
<pinref part="D3" gate="G$1" pin="C"/>
<wire x1="170.18" y1="109.22" x2="137.16" y2="109.22" width="0.1524" layer="91"/>
<wire x1="170.18" y1="83.82" x2="170.18" y2="109.22" width="0.1524" layer="91"/>
<junction x="170.18" y="109.22"/>
</segment>
</net>
<net name="N$4" class="0">
<segment>
<pinref part="C1" gate="G$1" pin="1"/>
<wire x1="152.4" y1="86.36" x2="152.4" y2="99.06" width="0.1524" layer="91"/>
<wire x1="152.4" y1="99.06" x2="137.16" y2="99.06" width="0.1524" layer="91"/>
</segment>
</net>
<net name="N$5" class="0">
<segment>
<pinref part="RLY1" gate="2" pin="P"/>
<wire x1="198.12" y1="96.52" x2="205.74" y2="96.52" width="0.1524" layer="91"/>
<pinref part="JP4" gate="G$1" pin="1"/>
</segment>
</net>
<net name="N$6" class="0">
<segment>
<pinref part="RLY1" gate="2" pin="S"/>
<wire x1="190.5" y1="91.44" x2="190.5" y2="88.9" width="0.1524" layer="91"/>
<wire x1="190.5" y1="88.9" x2="205.74" y2="88.9" width="0.1524" layer="91"/>
<pinref part="JP3" gate="G$1" pin="1"/>
</segment>
</net>
<net name="N$7" class="0">
<segment>
<pinref part="RLY1" gate="2" pin="O"/>
<wire x1="190.5" y1="101.6" x2="190.5" y2="104.14" width="0.1524" layer="91"/>
<wire x1="190.5" y1="104.14" x2="205.74" y2="104.14" width="0.1524" layer="91"/>
<pinref part="JP7" gate="G$1" pin="1"/>
</segment>
</net>
<net name="N$8" class="0">
<segment>
<pinref part="JP5" gate="G$1" pin="1"/>
<wire x1="35.56" y1="104.14" x2="38.1" y2="104.14" width="0.1524" layer="91"/>
<wire x1="38.1" y1="104.14" x2="38.1" y2="119.38" width="0.1524" layer="91"/>
<pinref part="C2" gate="G$1" pin="1"/>
<pinref part="R1" gate="G$1" pin="1"/>
<wire x1="45.72" y1="88.9" x2="45.72" y2="119.38" width="0.1524" layer="91"/>
<wire x1="45.72" y1="119.38" x2="45.72" y2="129.54" width="0.1524" layer="91"/>
<wire x1="38.1" y1="119.38" x2="45.72" y2="119.38" width="0.1524" layer="91"/>
<junction x="45.72" y="119.38"/>
<wire x1="45.72" y1="119.38" x2="109.22" y2="119.38" width="0.1524" layer="91"/>
</segment>
</net>
<net name="N$9" class="0">
<segment>
<pinref part="R2" gate="G$1" pin="2"/>
<wire x1="63.5" y1="91.44" x2="63.5" y2="111.76" width="0.1524" layer="91"/>
<pinref part="Q1" gate="G$1" pin="B"/>
<wire x1="63.5" y1="111.76" x2="63.5" y2="132.08" width="0.1524" layer="91"/>
<wire x1="73.66" y1="111.76" x2="63.5" y2="111.76" width="0.1524" layer="91"/>
<junction x="63.5" y="111.76"/>
<pinref part="D2" gate="G$1" pin="C"/>
</segment>
</net>
<net name="N$10" class="0">
<segment>
<pinref part="Q1" gate="G$1" pin="E"/>
<wire x1="81.28" y1="116.84" x2="81.28" y2="121.92" width="0.1524" layer="91"/>
<pinref part="VR1" gate="G$1" pin="A"/>
<wire x1="81.28" y1="121.92" x2="81.28" y2="124.46" width="0.1524" layer="91"/>
<wire x1="81.28" y1="121.92" x2="88.9" y2="121.92" width="0.1524" layer="91"/>
<wire x1="88.9" y1="121.92" x2="88.9" y2="132.08" width="0.1524" layer="91"/>
<pinref part="VR1" gate="G$1" pin="S"/>
<wire x1="88.9" y1="132.08" x2="86.36" y2="132.08" width="0.1524" layer="91"/>
<junction x="81.28" y="121.92"/>
</segment>
</net>
<net name="N$11" class="0">
<segment>
<pinref part="JP2" gate="G$1" pin="1"/>
<pinref part="R1" gate="G$1" pin="2"/>
<wire x1="203.2" y1="154.94" x2="144.78" y2="154.94" width="0.1524" layer="91"/>
<wire x1="144.78" y1="154.94" x2="121.92" y2="154.94" width="0.1524" layer="91"/>
<wire x1="121.92" y1="154.94" x2="81.28" y2="154.94" width="0.1524" layer="91"/>
<wire x1="81.28" y1="154.94" x2="63.5" y2="154.94" width="0.1524" layer="91"/>
<wire x1="63.5" y1="154.94" x2="45.72" y2="154.94" width="0.1524" layer="91"/>
<wire x1="45.72" y1="154.94" x2="45.72" y2="139.7" width="0.1524" layer="91"/>
<wire x1="144.78" y1="154.94" x2="144.78" y2="119.38" width="0.1524" layer="91"/>
<wire x1="144.78" y1="119.38" x2="137.16" y2="119.38" width="0.1524" layer="91"/>
<wire x1="121.92" y1="154.94" x2="121.92" y2="129.54" width="0.1524" layer="91"/>
<junction x="121.92" y="154.94"/>
<junction x="144.78" y="154.94"/>
<pinref part="R3" gate="G$1" pin="2"/>
<wire x1="81.28" y1="152.4" x2="81.28" y2="154.94" width="0.1524" layer="91"/>
<wire x1="63.5" y1="154.94" x2="63.5" y2="152.4" width="0.1524" layer="91"/>
<junction x="81.28" y="154.94"/>
<junction x="63.5" y="154.94"/>
<pinref part="D1" gate="G$1" pin="A"/>
</segment>
</net>
<net name="N$12" class="0">
<segment>
<pinref part="R3" gate="G$1" pin="1"/>
<pinref part="VR1" gate="G$1" pin="E"/>
<wire x1="81.28" y1="139.7" x2="81.28" y2="142.24" width="0.1524" layer="91"/>
</segment>
</net>
<net name="N$13" class="0">
<segment>
<pinref part="D2" gate="G$1" pin="A"/>
<pinref part="D1" gate="G$1" pin="C"/>
<wire x1="63.5" y1="147.32" x2="63.5" y2="137.16" width="0.1524" layer="91"/>
</segment>
</net>
</nets>
</sheet>
</sheets>
</schematic>
</drawing>
</eagle>
